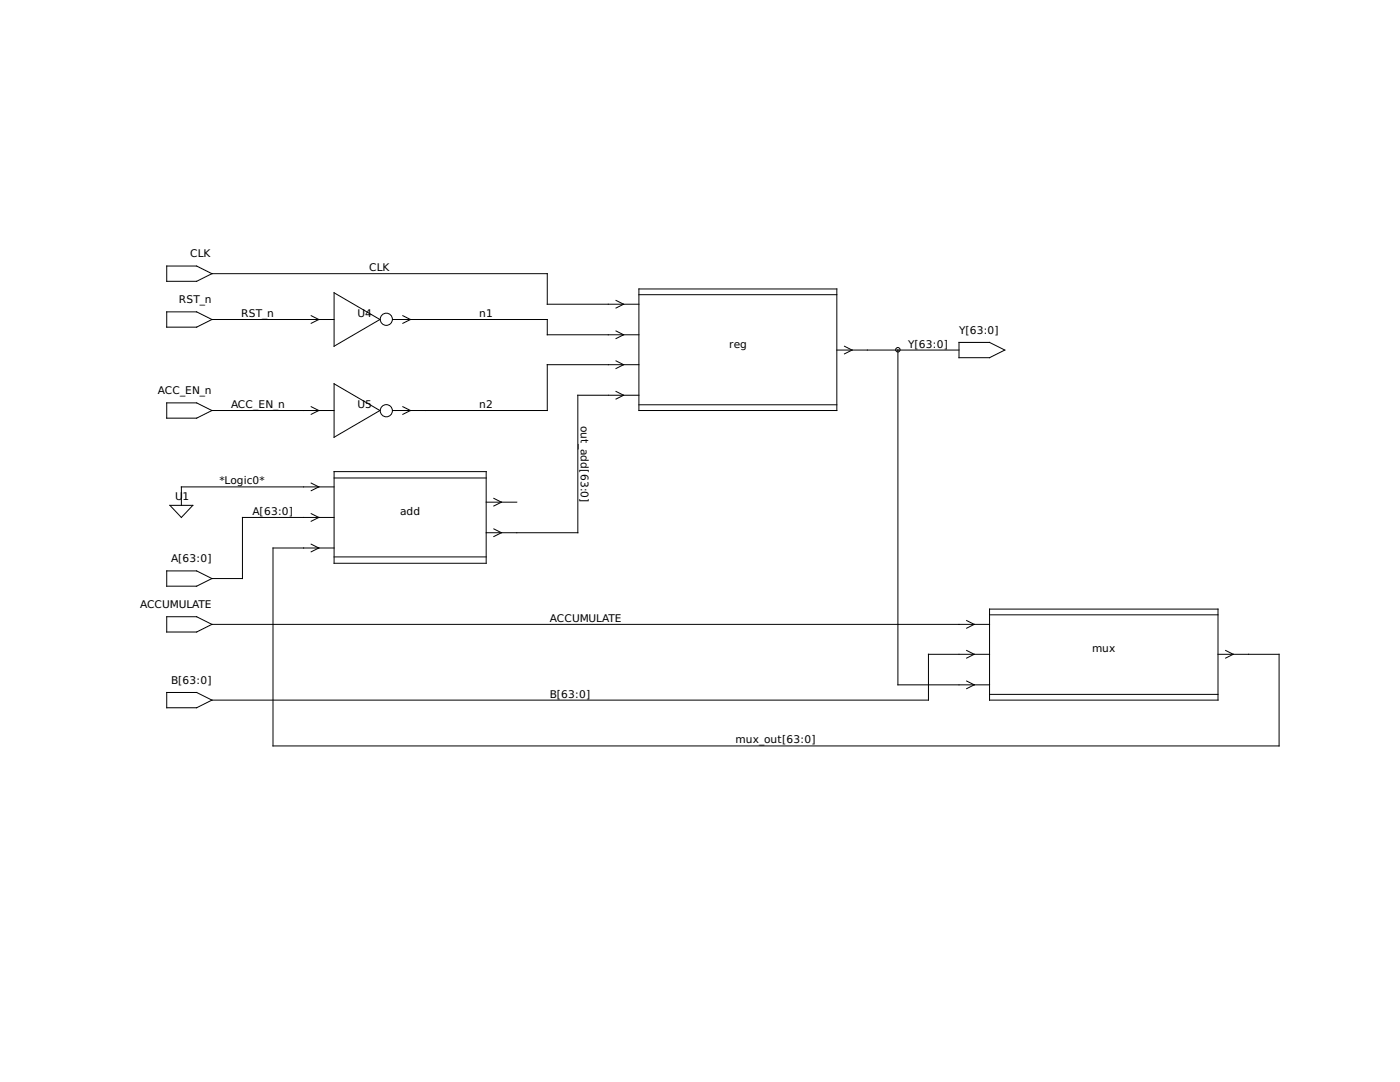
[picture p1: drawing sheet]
<svg xmlns="http://www.w3.org/2000/svg" width="279mm" height="216mm" viewBox="0 0 279 216" stroke-linecap="round" stroke-linejoin="round" font-family="sans-serif">
<g fill="none" stroke="#000" stroke-width=".2">
<path d="M33.3 53.1h5.9l3.1 1.5-3.1 1.5h-5.9zM42.3 54.6h66.9v6.1h18.3M66.7 58.4l9.1 5.4-9.1 5.3zM122.9 59.9l1.6 .8-1.6 .8M127.5 57.7h39.5v24.2h-39.5zM127.5 58.8h39.5M33.3 62.2h5.9l3.1 1.6-3.1 1.5h-5.9zM42.3 63.8h24.4M62.1 63l1.5 .8-1.5 .7M66.7 76.6l9.1 5.3-9.1 5.3zM78.4 63.8h30.8v3h18.3M80.4 63l1.5 .8-1.5 .7"/>
<path d="M122.9 66l1.6 .8-1.6 .8M122.9 72l1.6 .8-1.6 .7M122.9 78.1l1.6 .8-1.6 .7M127.5 72.8h-18.3v9.1h-30.8M127.5 78.9h-12.2v27.4h-18.3M167 69.9h24.4M168.5 69.1l1.6 .8-1.6 .7M179.2 69.9v66.8h18.3M191.4 68.3h6.1l3 1.6-3 1.5h-6.1zM33.3 80.4h5.9l3.1 1.5-3.1 1.5h-5.9zM42.3 81.9h24.4M62.1 81.2l1.5 .7-1.5 .8"/>
<path d="M62.1 96.4l1.5 .8-1.5 .7M66.7 94.1h30.3v18.3h-30.3zM66.7 95.4h30.3M66.7 97.2h-30.5v3.6M80.4 81.2l1.5 .7-1.5 .8M98.6 99.4l1.5 .8-1.5 .8M127.5 80.8h39.5M33.3 113.9h5.9l3.1 1.5-3.1 1.6h-5.9zM33.9 100.8h4.6l-2.3 2.5zM62.1 102.5l1.5 .8-1.5 .7M62.1 108.6l1.5 .7-1.5 .8M66.7 111.1h30.3"/>
<path d="M66.7 103.3h-18.3v12.1h-6.1M66.7 109.3h-12.2v39.5h200.8v-18.2h-12.2M97 100.2h6.1M98.6 105.5l1.5 .8-1.5 .8M33.3 123.1h5.9l3.1 1.5-3.1 1.5h-5.9zM33.3 138.2h5.9l3.1 1.5-3.1 1.5h-5.9zM42.3 124.6h155.2M192.9 123.8l1.5 .8-1.5 .7M192.9 129.8l1.5 .8-1.5 .7M192.9 135.9l1.5 .8-1.5 .7M197.5 121.5h45.6v18.2h-45.6zM197.5 130.6h-12.2v9.1h-143"/>
<path d="M197.5 122.7h45.6M197.5 138.6h45.6M244.6 129.8l1.5 .8-1.5 .7"/>
<circle cx="77.1" cy="63.7" r="1.21"/>
<circle cx="179.2" cy="69.8" r=".45"/>
<circle cx="77.1" cy="82" r="1.21"/>
</g>
<g font-size="2.1">
<text x="38" y="51.3">CLK</text>
<text x="73.7" y="54.1">CLK</text>
<text x="35.7" y="60.5">RST_n</text>
<text x="48.1" y="63.2">RST_n</text>
<text x="71.4" y="63.2">U4</text>
<text x="95.6" y="63.2">n1</text>
<text x="145.5" y="69.3">reg</text>
<text x="181.2" y="69.3">Y[63:0]</text>
<text x="191.4" y="66.5">Y[63:0]</text>
<text x="31.5" y="78.6">ACC_EN_n</text>
<text x="46.1" y="81.4">ACC_EN_n</text>
<text x="71.4" y="81.4">U5</text>
<text x="95.6" y="81.4">n2</text>
<text x="116" y="85" transform="rotate(90 116 85)">out_add[63:0]</text>
<text x="34.9" y="99.7">U</text>
<text x="36.4" y="99.7">1</text>
<text x="43.8" y="96.6">*Logic0*</text>
<text x="50.4" y="102.7">A[63:0]</text>
<text x="79.9" y="102.7">add</text>
<text x="34.2" y="112.1">A[63:0]</text>
<text x="27.9" y="121.3">ACCUMULATE</text>
<text x="109.7" y="124.1">ACCUMULATE</text>
<text x="217.9" y="130.2">mux</text>
<text x="34.2" y="136.4">B[63:0]</text>
<text x="109.7" y="139.2">B[63:0]</text>
<text x="146.8" y="148.3">mux_out[63:0]</text>
</g>
</svg>
